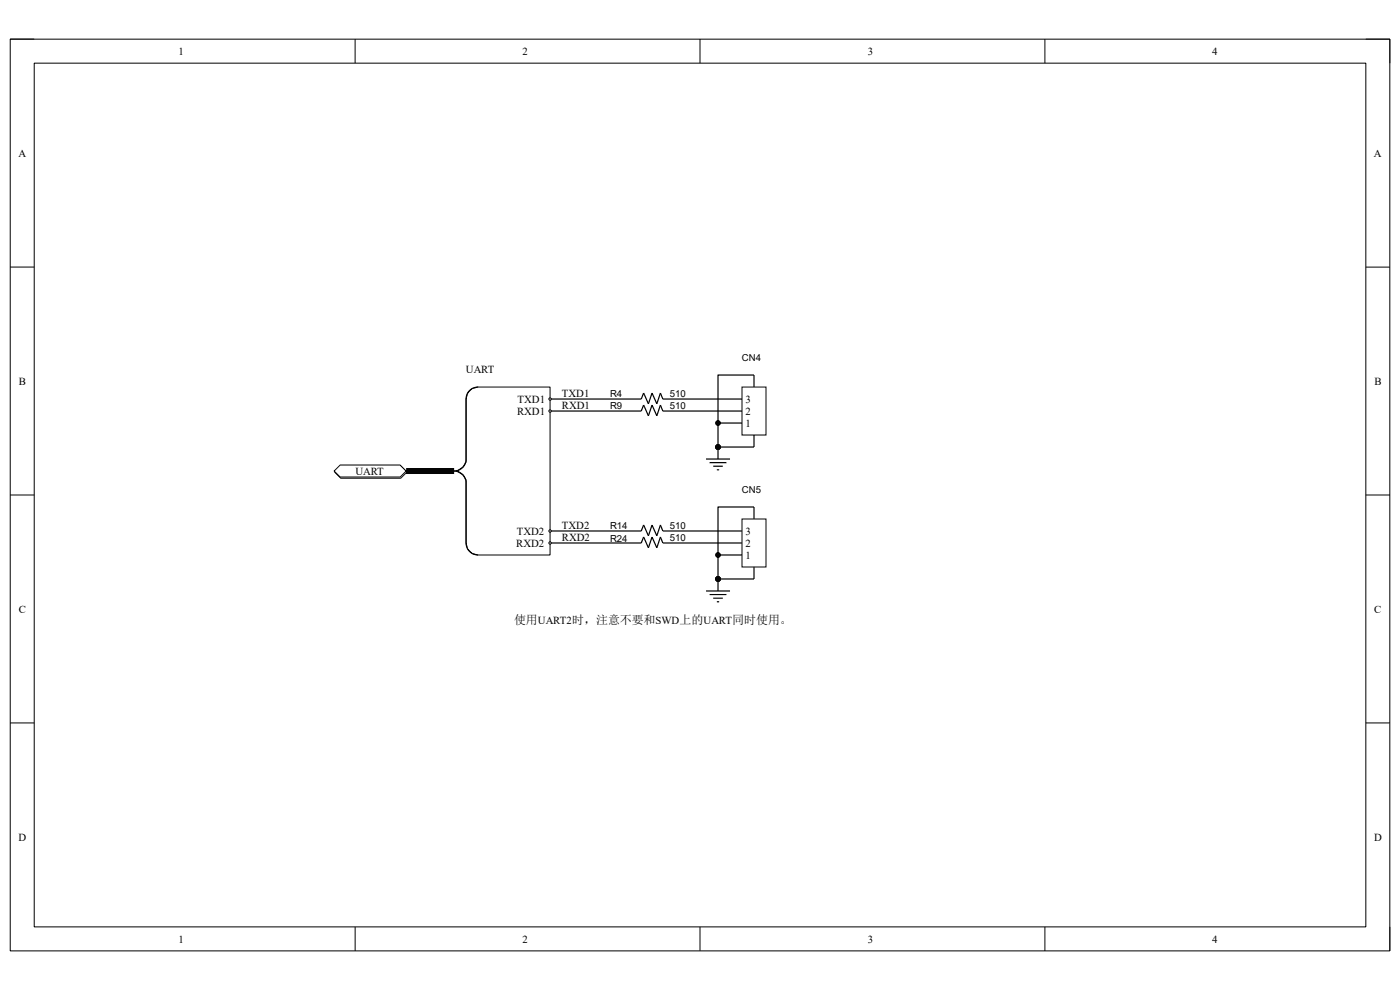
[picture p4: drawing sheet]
<svg xmlns="http://www.w3.org/2000/svg" width="297mm" height="210mm" viewBox="0 0 297 210" stroke-linecap="round" stroke-linejoin="round" font-family="sans-serif">
<path d="M2.2 8.3h292.7v193.4h-292.7z" fill="none" stroke="#000" stroke-width=".21"/>
<path d="M7.3 13.4h282.5v183.2h-282.5z" fill-rule="evenodd" fill="#fff"/>
<g fill="none" stroke="#000" stroke-width=".21">
<path d="M2.2 8.3h5.1M7.3 13.4h282.5v183.2h-282.5zM75.3 8.3v5.1M148.5 8.3v5.1M221.7 8.3v5.1M289.8 8.3h5.1v5.1M2.2 56.7h5.1M289.8 56.7h5.1M2.2 105h5.1M289.8 105h5.1M2.2 153.4h5.1M289.8 153.4h5.1"/>
<path d="M75.3 196.6v5.1M148.5 196.6v5.1M221.7 196.6v5.1M294.9 196.6v5.1"/>
</g>
<path d="M134.5 84.7h1.5l.5-1.3 1.1 2.3 .7-2.3 1 2.3 .8-2.3 .5 1.3h1.5M134.5 87.2h1.5l.5-1.3 1.1 2.3 .7-2.3 1 2.3 .8-2.3 .5 1.3h1.5" fill="none" stroke="#000" stroke-width=".25"/>
<path d="M72.3 98.9h12.7l1.3 1.3-1.3 1.2h-12.7l-1.3-1.2z" fill-rule="evenodd" fill="#fff"/>
<path d="M72.3 98.9h12.7l1.3 1.3-1.3 1.2h-12.7l-1.3-1.2z" fill="none" stroke="#000" stroke-width=".21"/>
<path d="M72.2 98.6h12.7l1.3 1.3-1.3 1.3h-12.7l-1.3-1.3z" fill-rule="evenodd" fill="#fff"/>
<g fill="none" stroke="#000" stroke-width=".21">
<path d="M72.2 98.6h12.7l1.3 1.3-1.3 1.3h-12.7l-1.3-1.3z"/>
<circle cx="152.3" cy="94.8" r=".51"/>
<circle cx="152.3" cy="89.7" r=".51"/>
</g>
<path d="M116.7 87.2h17.8M116.7 84.7h17.8M142.1 87.2h12.8M142.1 84.7h12.8M149.8 97.4h5.1M150.5 98.1h3.6M151.3 98.9h2M152.1 99.7h.5M152.3 94.8v2.6M152.3 89.7h2.6M134.5 112.6h1.5l.5-1.2 1.1 2.3 .7-2.3 1 2.3 .8-2.3 .5 1.2h1.5M134.5 115.2h1.5l.5-1.3 1.1 2.3 .7-2.3 1 2.3 .8-2.3 .5 1.3h1.5" fill="none" stroke="#000" stroke-width=".25"/>
<g fill="#000">
<circle cx="152.3" cy="94.8" r=".51"/>
<circle cx="152.3" cy="89.7" r=".51"/>
</g>
<path d="M157.4 82.1h5.1v10.2h-5.1z" fill-rule="evenodd" fill="#fff"/>
<g fill="none" stroke="#000" stroke-width=".21">
<path d="M157.4 82.1h5.1v10.2h-5.1z"/>
<circle cx="152.3" cy="117.7" r=".51"/>
<circle cx="152.3" cy="122.8" r=".51"/>
</g>
<g fill="none" stroke="#000" stroke-width=".25">
<path d="M160 79.6v2.5M154.9 89.7h2.5M154.9 87.2h2.5M154.9 84.7h2.5M160 92.3v2.5M116.7 115.2h17.8M116.7 112.6h17.8M142.1 115.2h12.8M142.1 112.6h12.8M152.3 117.7h2.6M149.8 125.4h5.1M150.5 126.1h3.6"/>
<path d="M151.3 126.9h2M152.1 127.7h.5M152.3 122.8v2.6"/>
</g>
<g fill="#000">
<circle cx="152.3" cy="117.7" r=".51"/>
<circle cx="152.3" cy="122.8" r=".51"/>
</g>
<path d="M157.4 110.1h5.1v10.2h-5.1z" fill-rule="evenodd" fill="#fff"/>
<path d="M157.4 110.1h5.1v10.2h-5.1z" fill="none" stroke="#000" stroke-width=".21"/>
<path d="M154.9 117.7h2.5M154.9 115.2h2.5M154.9 112.6h2.5M160 107.6v2.5M160 120.3v2.5" fill="none" stroke="#000" stroke-width=".25"/>
<path d="M99.2 83.4l1-1 1.2-.3h15.3v35.6h-15.3l-1.2-.3-1-.9-.3-1.3v-13.4l-.7-1-1.2-.9 1.2-.8 .7-1.1v-13.3z" fill-rule="evenodd" fill="#fff"/>
<path d="M99.2 83.4l1-1 1.2-.3h15.3v35.6h-15.3l-1.2-.3-1-.9-.3-1.3v-13.4l-.7-1-1.2-.9 1.2-.8 .7-1.1v-13.3z" fill="none" stroke="#000" stroke-width=".21"/>
<path d="M101.4 82.1a2.54 2.54 0 0 0-2.5 2.6v12.7a2.55 2.55 0 0 1-2.6 2.5 2.54 2.54 0 0 1 2.6 2.6v12.7a2.54 2.54 0 0 0 2.5 2.5" fill="none" stroke="#000" stroke-width=".25"/>
<circle cx="116.7" cy="84.7" r=".25" fill="#fff"/>
<circle cx="116.7" cy="84.7" r=".25" fill="none" stroke="#000" stroke-width=".21"/>
<circle cx="116.7" cy="87.2" r=".25" fill="#fff"/>
<circle cx="116.7" cy="87.2" r=".25" fill="none" stroke="#000" stroke-width=".21"/>
<circle cx="116.7" cy="112.6" r=".25" fill="#fff"/>
<circle cx="116.7" cy="112.6" r=".25" fill="none" stroke="#000" stroke-width=".21"/>
<circle cx="116.7" cy="115.2" r=".25" fill="#fff"/>
<g fill="none" stroke="#000" stroke-width=".21">
<circle cx="152.3" cy="94.8" r=".51"/>
<circle cx="116.7" cy="115.2" r=".25"/>
<circle cx="152.3" cy="122.8" r=".51"/>
</g>
<path d="M160 79.6h-7.7v15.2h7.7M86.2 99.9h10.1M160 107.6h-7.7v15.2h7.7" fill="none" stroke="#000" stroke-width=".25"/>
<g fill="#000">
<circle cx="152.3" cy="94.8" r=".51"/>
<circle cx="152.3" cy="122.8" r=".51"/>
</g>
<path d="M86.2 99.9h10.1" fill="none" stroke="#000" stroke-width="1.3" stroke-linecap="butt"/>
<path d="M86.7 99.5l1 .9M89.2 99.5l1 .9M91.8 99.5l1 .9M94.3 99.5l1 .9" fill="none" stroke="#000" stroke-width=".38"/>
<text font-size="2.5" x="109.1" y="132.4">使用UART2时，注意不要和SWD上的UART同时使用。</text>
<g font-size="2.3">
<text x="37.9" y="11.6">1</text>
<text x="110.9" y="11.6">2</text>
<text x="184.1" y="11.6">3</text>
<text x="257.2" y="11.6">4</text>
<text x="3.9" y="33.2">A</text>
<text x="291.5" y="33.2">A</text>
<text x="4" y="81.6">B</text>
<text x="98.8" y="79">UART</text>
<text x="291.6" y="81.6">B</text>
<text x="109.7" y="88">RXD1</text>
<text x="109.8" y="85.4">TXD1</text>
<text x="119.2" y="84.2">TXD1</text>
<text x="119.2" y="86.7">RXD1</text>
<text x="158.2" y="88">2</text>
<text x="158.2" y="85.4">3</text>
<text x="158.2" y="90.5">1</text>
<text x="75.4" y="100.7">UART</text>
<text x="109.6" y="113.4">TXD2</text>
<text x="119.2" y="112.1">TXD2</text>
<text x="158.2" y="113.4">3</text>
<text x="109.5" y="116">RXD2</text>
<text x="119.2" y="114.7">RXD2</text>
<text x="158.2" y="118.5">1</text>
<text x="158.2" y="116">2</text>
<text x="4" y="130">C</text>
<text x="291.5" y="130">C</text>
<text x="3.9" y="178.3">D</text>
<text x="291.5" y="178.3">D</text>
<text x="37.9" y="199.9">1</text>
<text x="110.9" y="199.9">2</text>
<text x="184.1" y="199.9">3</text>
<text x="257.2" y="199.9">4</text>
</g>
<g font-size="2">
<text x="157.4" y="76.6">CN4</text>
<text x="129.4" y="84.2">R4</text>
<text x="129.4" y="86.7">R9</text>
<text x="142.1" y="84.2">510</text>
<text x="142.1" y="86.7">510</text>
<text x="157.4" y="104.6">CN5</text>
<text x="129.4" y="112.2">R14</text>
<text x="142.1" y="112.2">510</text>
<text x="129.4" y="115">R24</text>
<text x="142.1" y="114.7">510</text>
</g>
</svg>
